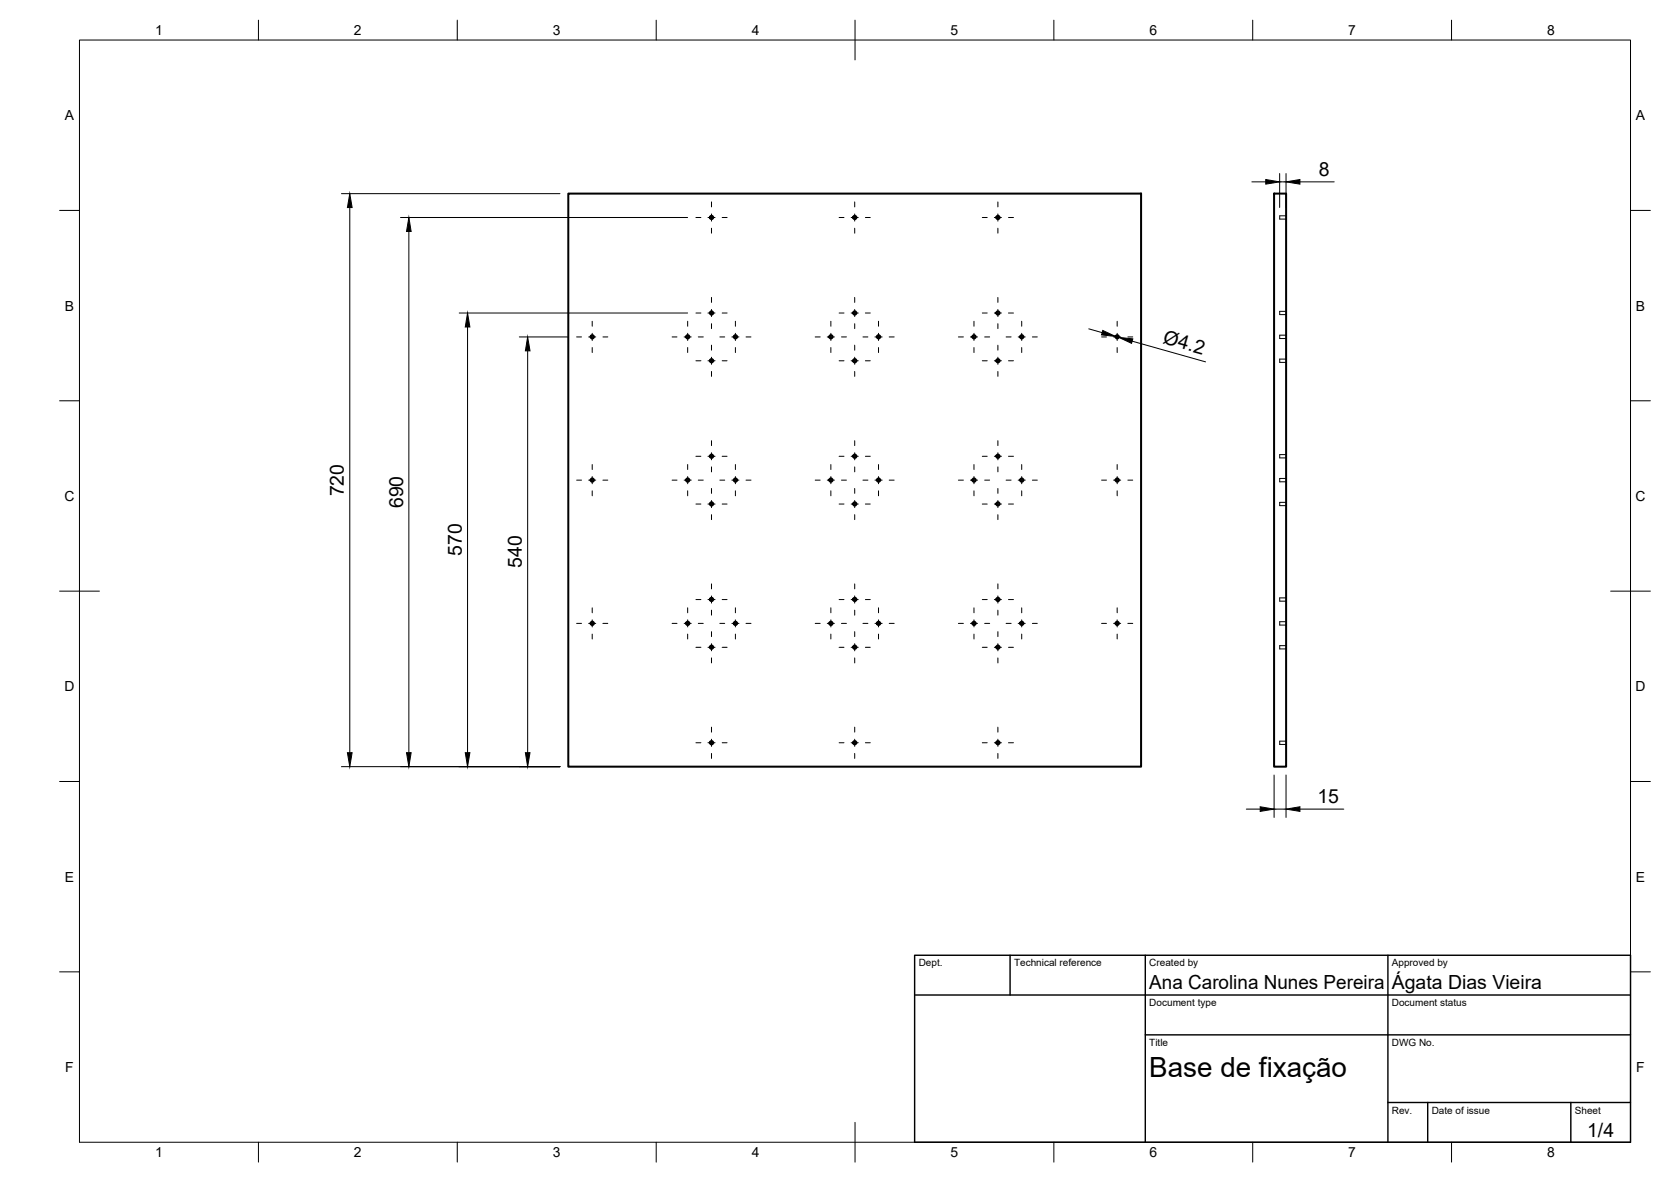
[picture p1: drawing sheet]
<svg xmlns="http://www.w3.org/2000/svg" width="420mm" height="297mm" viewBox="0 0 420 297" stroke-linecap="round" stroke-linejoin="round" font-family="sans-serif">
<!-- layer: Visible -->
<g fill="none" stroke="#000" stroke-width=".51">
<path d="M142.9 48.6h144v144.1h-144zM320.4 48.6h3v144.1h-3z"/>
<circle cx="178.9" cy="54.6" r=".41"/>
<circle cx="214.9" cy="54.6" r=".41"/>
<circle cx="250.9" cy="54.6" r=".41"/>
<circle cx="178.9" cy="78.7" r=".41"/>
<circle cx="214.9" cy="78.7" r=".41"/>
<circle cx="250.9" cy="78.7" r=".41"/>
<circle cx="148.9" cy="84.6" r=".41"/>
<circle cx="172.9" cy="84.6" r=".41"/>
<circle cx="178.9" cy="90.7" r=".41"/>
<circle cx="184.9" cy="84.6" r=".41"/>
<circle cx="208.9" cy="84.6" r=".41"/>
<circle cx="214.9" cy="90.7" r=".41"/>
<circle cx="220.9" cy="84.6" r=".41"/>
<circle cx="244.9" cy="84.6" r=".41"/>
<circle cx="250.9" cy="90.7" r=".41"/>
<circle cx="256.9" cy="84.6" r=".41"/>
<circle cx="280.9" cy="84.6" r=".41"/>
<circle cx="178.9" cy="114.7" r=".41"/>
<circle cx="214.9" cy="114.7" r=".41"/>
<circle cx="250.9" cy="114.7" r=".41"/>
<circle cx="148.9" cy="120.6" r=".41"/>
<circle cx="172.9" cy="120.6" r=".41"/>
<circle cx="178.9" cy="126.6" r=".41"/>
<circle cx="184.9" cy="120.6" r=".41"/>
<circle cx="208.9" cy="120.6" r=".41"/>
<circle cx="214.9" cy="126.6" r=".41"/>
<circle cx="220.9" cy="120.6" r=".41"/>
<circle cx="244.9" cy="120.6" r=".41"/>
<circle cx="250.9" cy="126.6" r=".41"/>
<circle cx="256.9" cy="120.6" r=".41"/>
<circle cx="280.9" cy="120.6" r=".41"/>
<circle cx="148.9" cy="156.7" r=".41"/>
<circle cx="172.9" cy="156.7" r=".41"/>
<circle cx="178.9" cy="150.6" r=".41"/>
<circle cx="184.9" cy="156.7" r=".41"/>
<circle cx="208.9" cy="156.7" r=".41"/>
<circle cx="214.9" cy="150.6" r=".41"/>
<circle cx="220.9" cy="156.7" r=".41"/>
<circle cx="244.9" cy="156.7" r=".41"/>
<circle cx="250.9" cy="150.6" r=".41"/>
<circle cx="256.9" cy="156.7" r=".41"/>
<circle cx="280.9" cy="156.7" r=".41"/>
<circle cx="178.9" cy="162.6" r=".41"/>
<circle cx="214.9" cy="162.6" r=".41"/>
<circle cx="250.9" cy="162.6" r=".41"/>
<circle cx="178.9" cy="186.6" r=".41"/>
<circle cx="214.9" cy="186.6" r=".41"/>
<circle cx="250.9" cy="186.6" r=".41"/>
</g>
<!-- layer: Hidden -->
<path d="M323.4 54.2h-1.6v.9h1.6M323.4 78.2h-1.6v.9h1.6M323.4 90.2h-1.6v.9h1.6M323.4 84.2h-1.6v.9h1.6M323.4 114.2h-1.6v.9h1.6M323.4 126.2h-1.6v.9h1.6M323.4 120.2h-1.6v.9h1.6M323.4 156.2h-1.6v.9h1.6M323.4 150.2h-1.6v.9h1.6M323.4 162.2h-1.6v.9h1.6M323.4 186.3h-1.6v.8h1.6" fill="none" stroke="#000" stroke-width=".25"/>
<!-- layer: BORDER -->
<g fill="none" stroke="#000" stroke-width=".25">
<path d="M20 10.1h390v276.9h-390zM65 5.1v5M115 5.1v5M165 5.1v5M215 5.1v10M265 5.1v5M315 5.1v5M365 5.1v5M15 52.9h5M410 52.9h5M15 100.7h5M410 100.7h5"/>
<path d="M15 148.6h10M405 148.6h10M15 196.4h5M410 196.4h5M15 244.2h5M410 244.2h5M65 287v5M115 287v5M165 287v5M215 282.1v9.9M265 287v5M315 287v5"/>
<path d="M365 287v5"/>
</g>
<!-- layer: TITLEBLOCK -->
<path d="M230 240.1h180v46.9h-180zM230 250h180M254 240.1v9.9M288 240.1v46.9M349 240.1v46.9M288 260.1h122M349 277.1h61M359 277.1v9.9M395 277.1v9.9" fill="none" stroke="#000" stroke-width=".36"/>
<!-- layer: Smart Centers -->
<g fill="none" stroke="#000" stroke-width=".25">
<path d="M175 54.7h1.2M178 54.7h1.8M178.9 50.7v1.3M178.9 53.8v1.8M178.9 57.3v1.3M181.6 54.7h1.2M211 54.7h1.2M214 54.7h1.8M214.9 50.7v1.3M214.9 53.8v1.8M214.9 57.3v1.3M217.6 54.7h1.2"/>
<path d="M247 54.7h1.2M250 54.7h1.8M250.9 50.7v1.3M250.9 53.8v1.8M250.9 57.3v1.3M253.6 54.7h1.2M175 78.7h1.2M178 78.7h1.8M178.9 74.7v1.3M178.9 77.8v1.8M181.6 78.7h1.2M211 78.7h1.2"/>
<path d="M214 78.7h1.8M214.9 74.7v1.3M214.9 77.8v1.8M217.6 78.7h1.2M247 78.7h1.2M250 78.7h1.8M250.9 74.7v1.3M250.9 77.8v1.8M253.6 78.7h1.2M145 84.7h1.2M148 84.7h1.8M148.9 80.7v1.3"/>
<path d="M148.9 83.8v1.8M148.9 87.3v1.3M151.6 84.7h1.2M169 84.7h1.2M172 84.7h1.8M172.9 80.7v1.3M172.9 83.8v1.8M172.9 87.3v1.3M175 90.7h1.2M175.6 84.7h1.2M178 90.7h1.8M178.9 81.4v1.2"/>
<path d="M178.9 86.7v1.3M178.9 89.8v1.8M178.9 93.4v1.2M181 84.7h1.2M181.6 90.7h1.2M184 84.7h1.8M184.9 80.7v1.3M184.9 83.8v1.8M184.9 87.3v1.3M187.6 84.7h1.2M205 84.7h1.2M208 84.7h1.8"/>
<path d="M208.9 80.7v1.3M208.9 83.8v1.8M208.9 87.3v1.3M211 90.7h1.2M211.6 84.7h1.2M214 90.7h1.8M214.9 81.4v1.2M214.9 86.7v1.3M214.9 89.8v1.8M214.9 93.4v1.2M217 84.7h1.2M217.6 90.7h1.2"/>
<path d="M220 84.7h1.8M220.9 80.7v1.3M220.9 83.8v1.8M220.9 87.3v1.3M223.6 84.7h1.2M241 84.7h1.2M244 84.7h1.8M244.9 80.7v1.3M244.9 83.8v1.8M244.9 87.3v1.3M247 90.7h1.2M247.6 84.7h1.2"/>
<path d="M250 90.7h1.8M250.9 81.4v1.2M250.9 86.7v1.3M250.9 89.8v1.8M250.9 93.4v1.2M253 84.7h1.2M253.6 90.7h1.2M256 84.7h1.8M256.9 80.7v1.3M256.9 83.8v1.8M256.9 87.3v1.3M259.6 84.7h1.2"/>
<path d="M277 84.7h1.2M280 84.7h1.8M280.9 80.7v1.3M280.9 83.8v1.8M280.9 87.3v1.3M283.6 84.7h1.2M148.9 116.7v1.3M148.9 119.8v1.8M172.9 116.7v1.3M172.9 119.8v1.8M175 114.7h1.2M178 114.7h1.8"/>
<path d="M178.9 110.8v1.2M178.9 113.8v1.8M178.9 117.3v1.3M181.6 114.7h1.2M184.9 116.7v1.3M184.9 119.8v1.8M208.9 116.7v1.3M208.9 119.8v1.8M211 114.7h1.2M214 114.7h1.8M214.9 110.8v1.2M214.9 113.8v1.8"/>
<path d="M214.9 117.3v1.3M217.6 114.7h1.2M220.9 116.7v1.3M220.9 119.8v1.8M244.9 116.7v1.3M244.9 119.8v1.8M247 114.7h1.2M250 114.7h1.8M250.9 110.8v1.2M250.9 113.8v1.8M250.9 117.3v1.3M253.6 114.7h1.2"/>
<path d="M256.9 116.7v1.3M256.9 119.8v1.8M280.9 116.7v1.3M280.9 119.8v1.8M145 120.7h1.2M148 120.7h1.8M148.9 123.3v1.3M151.6 120.7h1.2M169 120.7h1.2M172 120.7h1.8M172.9 123.3v1.3M175 126.7h1.2"/>
<path d="M175.6 120.7h1.2M178 126.7h1.8M178.9 122.8v1.2M178.9 125.8v1.8M178.9 129.3v1.3M181 120.7h1.2M181.6 126.7h1.2M184 120.7h1.8M184.9 123.3v1.3M187.6 120.7h1.2M205 120.7h1.2M208 120.7h1.8"/>
<path d="M208.9 123.3v1.3M211 126.7h1.2M211.6 120.7h1.2M214 126.7h1.8M214.9 122.8v1.2M214.9 125.8v1.8M214.9 129.3v1.3M217 120.7h1.2M217.6 126.7h1.2M220 120.7h1.8M220.9 123.3v1.3M223.6 120.7h1.2"/>
<path d="M241 120.7h1.2M244 120.7h1.8M244.9 123.3v1.3M247 126.7h1.2M247.6 120.7h1.2M250 126.7h1.8M250.9 122.8v1.2M250.9 125.8v1.8M250.9 129.3v1.3M253 120.7h1.2M253.6 126.7h1.2M256 120.7h1.8"/>
<path d="M256.9 123.3v1.3M259.6 120.7h1.2M277 120.7h1.2M280 120.7h1.8M280.9 123.3v1.3M283.6 120.7h1.2M145 156.7h1.2M148 156.7h1.8M148.9 152.7v1.3M148.9 155.8v1.8M148.9 159.3v1.3M151.6 156.7h1.2"/>
<path d="M169 156.7h1.2M172 156.7h1.8M172.9 152.7v1.3M172.9 155.8v1.8M172.9 159.3v1.3M175 150.7h1.2M175.6 156.7h1.2M178 150.7h1.8M178.9 146.7v1.3M178.9 149.8v1.8M178.9 153.3v1.3M178.9 158.7v1.3"/>
<path d="M181 156.7h1.2M181.6 150.7h1.2M184 156.7h1.8M184.9 152.7v1.3M184.9 155.8v1.8M184.9 159.3v1.3M187.6 156.7h1.2M205 156.7h1.2M208 156.7h1.8M208.9 152.7v1.3M208.9 155.8v1.8M208.9 159.3v1.3"/>
<path d="M211 150.7h1.2M211.6 156.7h1.2M214 150.7h1.8M214.9 146.7v1.3M214.9 149.8v1.8M214.9 153.3v1.3M214.9 158.7v1.3M217 156.7h1.2M217.6 150.7h1.2M220 156.7h1.8M220.9 152.7v1.3M220.9 155.8v1.8"/>
<path d="M220.9 159.3v1.3M223.6 156.7h1.2M241 156.7h1.2M244 156.7h1.8M244.9 152.7v1.3M244.9 155.8v1.8M244.9 159.3v1.3M247 150.7h1.2M247.6 156.7h1.2M250 150.7h1.8M250.9 146.7v1.3M250.9 149.8v1.8"/>
<path d="M250.9 153.3v1.3M250.9 158.7v1.3M253 156.7h1.2M253.6 150.7h1.2M256 156.7h1.8M256.9 152.7v1.3M256.9 155.8v1.8M256.9 159.3v1.3M259.6 156.7h1.2M277 156.7h1.2M280 156.7h1.8M280.9 152.7v1.3"/>
<path d="M280.9 155.8v1.8M280.9 159.3v1.3M283.6 156.7h1.2M175 162.7h1.2M178 162.7h1.8M178.9 161.8v1.8M178.9 165.3v1.3M181.6 162.7h1.2M211 162.7h1.2M214 162.7h1.8M214.9 161.8v1.8M214.9 165.3v1.3"/>
<path d="M217.6 162.7h1.2M247 162.7h1.2M250 162.7h1.8M250.9 161.8v1.8M250.9 165.3v1.3M253.6 162.7h1.2M175 186.7h1.2M178 186.7h1.8M178.9 182.7v1.3M178.9 185.8v1.8M178.9 189.3v1.3M181.6 186.7h1.2"/>
<path d="M211 186.7h1.2M214 186.7h1.8M214.9 182.7v1.3M214.9 185.8v1.8M214.9 189.3v1.3M217.6 186.7h1.2M247 186.7h1.2M250 186.7h1.8M250.9 182.7v1.3M250.9 185.8v1.8M250.9 189.3v1.3M253.6 186.7h1.2"/>
</g>
<!-- layer: FD_Dimensions -->
<g fill="none" stroke="#000" stroke-width=".25">
<path d="M85.9 48.7h54.9M87.9 52.2v137M100.7 54.7h72.2M102.8 58.2v131M314.8 45.7h3.5M321.8 43.6v8.5M321.8 45.7h1.6M323.4 43.6v8.5M326.9 45.7h8.6M115.5 78.7h57.4M117.6 82.2v107M130.6 84.7h12.3"/>
<path d="M132.7 88.2v101M273.8 82.6l3.3 1M280.5 84.5l.8 .3M284.7 85.7l18.4 5.2M85.9 192.7h54.9M320.4 194.8v10.6M323.4 194.8v10.6M313.4 203.3h3.5M320.4 203.3h3M326.9 203.3h11"/>
</g>
<g fill="#000" stroke="#000" stroke-width=".25">
<path d="M87.9 48.7l.6 3.5h-1.1zM102.8 54.7l.6 3.5h-1.2zM318.3 45.1l3.5 .6-3.5 .6zM323.4 45.7l3.5-.6v1.2zM117.6 78.7l.6 3.5h-1.2zM132.7 84.7l.6 3.5h-1.2zM277.3 83l3.2 1.5-3.5-.3zM281.3 84.8l3.5 .4-.3 1.1zM87.4 189.2h1.1l-.6 3.5zM102.2 189.2h1.2l-.6 3.5zM117 189.2h1.2l-.6 3.5zM132.1 189.2h1.2l-.6 3.5z"/>
<path d="M316.9 202.7l3.5 .6-3.5 .6zM323.4 203.3l3.5-.6v1.2z"/>
</g>
<text font-size="7" x="289" y="270.6">Base de fixação</text>
<g font-size="4.9">
<text x="331.6" y="44.2">8</text>
<text x="292.2" y="86.3" transform="rotate(16 292.2 86.3)">Ø4.2</text>
<text x="86.5" y="124.7" transform="rotate(-90 86.5 124.7)">720</text>
<text x="101.3" y="127.7" transform="rotate(-90 101.3 127.7)">690</text>
<text x="116.1" y="139.7" transform="rotate(-90 116.1 139.7)">570</text>
<text x="131.2" y="142.7" transform="rotate(-90 131.2 142.7)">540</text>
<text x="331.2" y="201.9">15</text>
<text x="289" y="248.5">Ana Carolina Nunes Pereira</text>
<text x="350" y="248.5">Ágata Dias Vieira</text>
<text x="399.1" y="285.7">1/4</text>
</g>
<g font-size="3.5">
<text x="39" y="8.8">1</text>
<text x="89" y="8.8">2</text>
<text x="139" y="8.8">3</text>
<text x="189" y="8.8">4</text>
<text x="239" y="8.8">5</text>
<text x="289" y="8.8">6</text>
<text x="339" y="8.8">7</text>
<text x="389" y="8.8">8</text>
<text x="16.3" y="30.2">A</text>
<text x="411.3" y="30.2">A</text>
<text x="16.3" y="78">B</text>
<text x="411.3" y="78">B</text>
<text x="16.2" y="125.9">C</text>
<text x="411.2" y="125.9">C</text>
<text x="16.2" y="173.7">D</text>
<text x="411.2" y="173.7">D</text>
<text x="16.3" y="221.6">E</text>
<text x="411.3" y="221.6">E</text>
<text x="16.4" y="269.4">F</text>
<text x="411.4" y="269.4">F</text>
<text x="39" y="290.8">1</text>
<text x="89" y="290.8">2</text>
<text x="139" y="290.8">3</text>
<text x="189" y="290.8">4</text>
<text x="239" y="290.8">5</text>
<text x="289" y="290.8">6</text>
<text x="339" y="290.8">7</text>
<text x="389" y="290.8">8</text>
</g>
<g font-size="2.5">
<text x="231" y="242.9">Dept.</text>
<text x="255" y="242.9">Technical reference</text>
<text x="289" y="242.9">Created by</text>
<text x="350" y="242.9">Approved by</text>
<text x="289" y="252.8">Document type</text>
<text x="350" y="252.8">Document status</text>
<text x="289" y="262.9">Title</text>
<text x="350" y="262.9">DWG No.</text>
<text x="350" y="279.9">Rev.</text>
<text x="360" y="279.9">Date of issue</text>
<text x="396" y="279.9">Sheet</text>
</g>
</svg>
